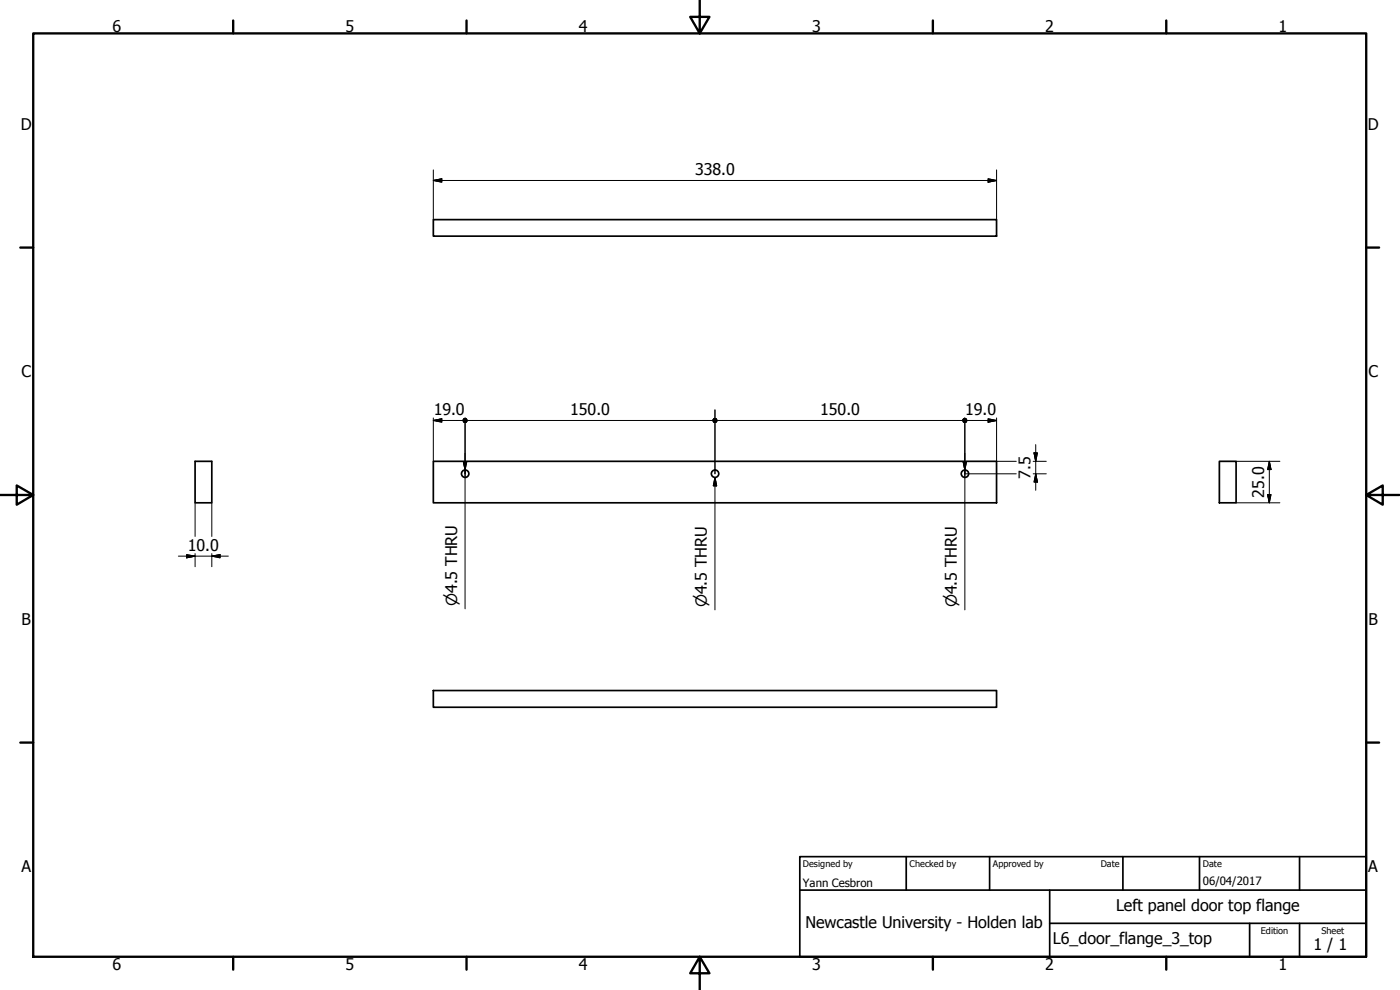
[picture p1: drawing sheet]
<svg xmlns="http://www.w3.org/2000/svg" width="420mm" height="297mm" viewBox="0 0 420 297" stroke-linecap="round" stroke-linejoin="round" font-family="sans-serif">
<!-- layer: Visible (ISO) -->
<g fill="none" stroke="#000" stroke-width=".51">
<path d="M130 65.9h169.1v5h-169.1zM58.5 138.4h5.1v12.5h-5.1zM130 138.4h169.1v12.5h-169.1zM366 138.4h5v12.5h-5zM130 207.2h169.1v5h-169.1z"/>
<circle cx="139.6" cy="142.1" r="1.11"/>
<circle cx="214.6" cy="142.1" r="1.11"/>
<circle cx="289.6" cy="142.1" r="1.11"/>
</g>
<!-- layer: Border (ISO) -->
<g fill="none" stroke="#000" stroke-width=".7">
<path d="M10 10h400v277.1h-400zM70 6.1v3.9M140 6.1v3.9M210 0v10l-2.9-4.9h5.8l-2.9 4.9M280 6.1v3.9M350 6.1v3.9M6.1 74.3h3.9M410 74.3h3.9M0 148.5h10l-5-2.8v5.7l5-2.9M410 148.5l5 2.9v-5.7l-5 2.8h10M6.1 222.8h3.9M410 222.8h3.9"/>
<path d="M70 287.1v3.8M140 287.1v3.8M210 287.1l2.9 4.9h-5.8l2.9-4.9v9.9M280 287.1v3.8M350 287.1v3.8"/>
</g>
<!-- layer: Title (ISO) -->
<path d="M240 257h170v30.1h-170zM272 257v10.1M297 257v10.1M337 257v10.1M360 257v10.1M390 257v10.1M240 267.1h170M315 277h95M315 267.1v20M375 277v10.1M390 277v10.1" fill="none" stroke="#000" stroke-width=".51"/>
<!-- layer: Dimension (ISO) -->
<g fill="none" stroke="#000" stroke-width=".3">
<path d="M130 54.2l2.6-.6v1.1zM130 51v14.9M130 54.2h169.1M296.5 53.6l2.6 .6-2.6 .5zM299.1 51v14.9M130 126.2l2.6-.5v1zM130 126.2h8.9M130 125.4v13M139.6 125.4v13.2M140.2 126.2h73.7M214.6 123v19.2M215.2 126.2h73.7"/>
<path d="M289.6 125.4v13.2M290.2 126.2h8.9M296.5 125.7l2.6 .5-2.6 .5zM299.1 125.4v13h5.9M310.1 138.4h3.9M310.3 135.9h1l-.5 2.5zM310.8 133.4v13.7M371 138.4h13.1M380.9 138.4l.5 2.5h-1zM380.9 138.4v12.5M58.5 150.9v10.1M63.6 150.9v10.1"/>
<path d="M139.6 140.9v1.3M289.6 140.9v1.3h15.4M310.1 142.2h3.9M310.8 142.2l.5 2.4h-1zM371 150.9h13.1M380.4 148.4h1l-.5 2.5zM53.5 166.9h15M56 166.4l2.5 .5-2.5 .5zM58.5 166.1v3.9M63.6 166.9l2.4-.5v1zM63.6 166.1v3.9"/>
</g>
<g fill="#000" stroke="#000" stroke-width=".3">
<path d="M130 54.2l2.6-.6zM130 54.2l2.6-.6v1.1zM296.5 54.7l2.6-.5zM296.5 53.6l2.6 .6-2.6 .5zM130 126.2l2.6-.5zM130 126.2l2.6-.5v1zM138.9 126.2l.7 .6-.5-.2zM138.9 126.2l1.1 .4-.4 .2zM138.9 126.2h1.3l-.2 .4zM138.9 126.2l1.1-.5 .2 .5zM138.9 126.2l.7-.7 .4 .2zM139.1 125.7l.5-.2-.7 .7z"/>
<path d="M139.1 125.7l-.2 .5zM139.6 125.5l.4 .2 .2 .5zM139.1 125.7l.5-.2 .6 .7zM139.1 125.7l1.1 .5h-1.3zM138.9 126.2h1.3l-1.1 .4zM139.1 126.6l1.1-.4-.6 .6zM140.2 126.2l-.2 .4-.4 .2zM140.2 126.2l-.2 .4zM213.9 126.2l.7 .6-.5-.2zM213.9 126.2l1.1 .4-.4 .2zM213.9 126.2h1.3l-.2 .4zM213.9 126.2l1.1-.5 .2 .5z"/>
<path d="M214.6 125.5l.4 .2-1.1 .5zM214.1 125.7l.5-.2-.7 .7zM214.1 125.7l-.2 .5zM214.6 125.5l.4 .2 .2 .5zM214.1 125.7l.5-.2 .6 .7zM214.1 125.7l1.1 .5h-1.3zM213.9 126.2h1.3l-1.1 .4zM214.1 126.6l1.1-.4-.6 .6zM214.6 126.8l.6-.6-.2 .4zM215.2 126.2l-.2 .4zM288.9 126.2l.7 .6-.5-.2zM288.9 126.2l1.1 .4-.4 .2z"/>
<path d="M288.9 126.2h1.3l-.2 .4zM288.9 126.2l1.1-.5 .2 .5zM289.6 125.5l.4 .2-1.1 .5zM289.1 125.7l.5-.2-.7 .7zM289.1 125.7l-.2 .5zM289.6 125.5l.4 .2 .2 .5zM289.1 125.7l.5-.2 .6 .7zM289.1 125.7l1.1 .5h-1.3zM288.9 126.2h1.3l-1.1 .4zM289.1 126.6l1.1-.4-.6 .6zM290.2 126.2l-.2 .4-.4 .2zM290.2 126.2l-.2 .4z"/>
<path d="M296.5 126.7l2.6-.5zM296.5 125.7l2.6 .5-2.6 .5zM310.3 135.9l.5 2.5zM310.3 135.9h1l-.5 2.5zM310.8 142.2l.5 2.4zM310.8 142.2l.5 2.4h-1zM380.4 148.4l.5 2.5zM380.4 148.4h1l-.5 2.5zM380.9 138.4l.5 2.5zM380.9 138.4l.5 2.5h-1zM56 167.4l2.5-.5zM56 166.4l2.5 .5-2.5 .5z"/>
<path d="M63.6 166.9l2.4-.5zM63.6 166.9l2.4-.5v1z"/>
</g>
<!-- layer: Symbol (ISO) -->
<path d="M139.1 138.5h1l-.5 2.5zM139.6 136v7.2M289.1 138.5h1l-.5 2.5zM289.6 136v7.2M139.6 141v41.7M214.6 143.2l.5 2.6h-1zM214.6 143.2v39.8M289.6 141v42" fill="none" stroke="#000" stroke-width=".3"/>
<path d="M139.1 138.5l.5 2.5zM139.1 138.5h1l-.5 2.5zM289.1 138.5l.5 2.5zM289.1 138.5h1l-.5 2.5zM214.6 143.2l.5 2.6zM214.6 143.2l.5 2.6h-1z" fill="#000" stroke="#000" stroke-width=".3"/>
<g font-size="4.8">
<text x="33.7" y="9.6">6</text>
<text x="103.7" y="9.6">5</text>
<text x="173.7" y="9.6">4</text>
<text x="243.7" y="9.6">3</text>
<text x="313.7" y="9.6">2</text>
<text x="383.7" y="9.6">1</text>
<text x="6.2" y="38.9">D</text>
<text x="410.5" y="38.9">D</text>
<text x="208.6" y="52.6">338.0</text>
<text x="6.4" y="113.1">C</text>
<text x="410.7" y="113.1">C</text>
<text x="130.2" y="124.6">19.0</text>
<text x="171.1" y="124.6">150.0</text>
<text x="246.1" y="124.6">150.0</text>
<text x="289.7" y="124.6">19.0</text>
<text x="309.2" y="143.6" transform="rotate(-90 309.2 143.6)">7.5</text>
<text x="379.3" y="149.3" transform="rotate(-90 379.3 149.3)">25.0</text>
<text x="56.4" y="165.3">10.0</text>
<text x="6.4" y="187.4">B</text>
<text x="410.7" y="187.4">B</text>
<text x="6.4" y="261.7">A</text>
<text x="410.7" y="261.7">A</text>
<text x="335" y="273.4">Left panel door top flange</text>
<text x="241.7" y="278.4">Newcastle University - Holden lab</text>
<text x="316" y="283.4">L6_door_flange_3_top</text>
<text x="394.2" y="285">1 / 1</text>
<text x="33.7" y="290.9">6</text>
<text x="103.7" y="290.9">5</text>
<text x="173.7" y="290.9">4</text>
<text x="243.7" y="290.9">3</text>
<text x="313.7" y="290.9">2</text>
<text x="383.7" y="290.9">1</text>
</g>
<g font-size="4.6">
<text x="137.2" y="181.9" transform="rotate(-90 137.2 181.9)">⌀4.5 THRU</text>
<text x="212.2" y="182.2" transform="rotate(-90 212.2 182.2)">⌀4.5 THRU</text>
<text x="287.1" y="182.2" transform="rotate(-90 287.1 182.2)">⌀4.5 THRU</text>
</g>
<g font-size="3.4">
<text x="241" y="266">Yann Cesbron</text>
<text x="361" y="265.5">06/04/2017</text>
</g>
<g font-size="2.7">
<text x="241" y="260.1">Designed by</text>
<text x="273" y="260.1">Checked by</text>
<text x="298" y="260.1">Approved by</text>
<text x="330.3" y="260">Date</text>
<text x="361" y="260">Date</text>
<text x="378.4" y="280.1">Edition</text>
<text x="396.6" y="280.1">Sheet</text>
</g>
</svg>
